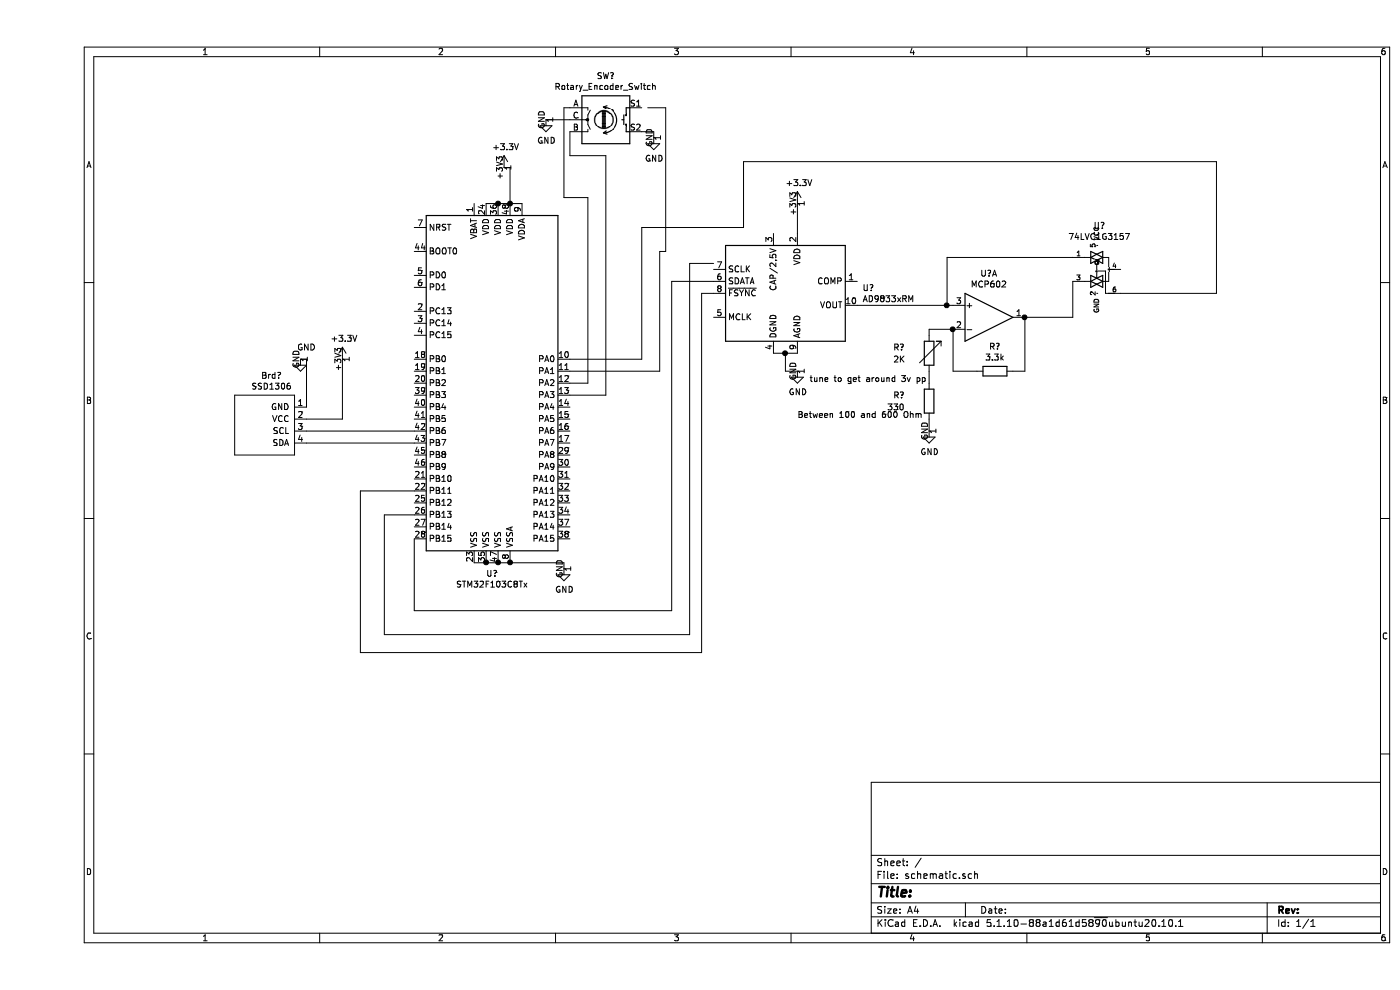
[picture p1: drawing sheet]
EESchema Schematic File Version 4
EELAYER 30 0
EELAYER END
$Descr A4 11693 8268
encoding utf-8
Sheet 1 1
Title ""
Date ""
Rev ""
Comp ""
Comment1 ""
Comment2 ""
Comment3 ""
Comment4 ""
$EndDescr
$Comp
L MCU_ST_STM32F1:STM32F103C8Tx U?
U 1 1
P 3850 3200
F 0 "U?" H 3800 1611 50  0000 C CNN
F 1 "STM32F103C8Tx" H 3800 1520 50  0000 C CNN
F 2 "Package_QFP:LQFP-48_7x7mm_P0.5mm" H 3250 1800 50  0001 R CNN
F 3 "http://www.st.com/st-web-ui/static/active/en/resource/technical/document/datasheet/CD00161566.pdf" H 3850 3200 50  0001 C CNN
	1    3850 3200
	1    0    0    -1  
$EndComp
$Comp
L Interface:AD9833xRM U?
U 1 1
P 6250 2450
F 0 "U?" H 6894 2496 50  0000 L CNN
F 1 "AD9833xRM" H 6894 2405 50  0000 L CNN
F 2 "Package_SO:MSOP-10_3x3mm_P0.5mm" H 6250 1850 50  0001 C CNN
F 3 "https://www.analog.com/media/en/technical-documentation/data-sheets/ad9833.pdf" H 6200 2750 50  0001 C CNN
	1    6250 2450
	1    0    0    -1  
$EndComp
$Comp
L Amplifier_Operational:MCP602 U?
U 1 1
P 7950 2650
F 0 "U?" H 7950 3017 50  0000 C CNN
F 1 "MCP602" H 7950 2926 50  0000 C CNN
F 2 "" H 7950 2650 50  0001 C CNN
F 3 "http://ww1.microchip.com/downloads/en/DeviceDoc/21314g.pdf" H 7950 2650 50  0001 C CNN
	1    7950 2650
	1    0    0    -1  
$EndComp
Wire Wire Line
	3150 4500 3150 5100
Wire Wire Line
	5300 5100 5300 2350
Wire Wire Line
	5300 2350 5650 2350
Wire Wire Line
	3150 5100 5300 5100
Wire Wire Line
	5650 2200 5450 2200
Wire Wire Line
	5450 2200 5450 5300
Wire Wire Line
	5450 5300 2900 5300
Wire Wire Line
	2900 5300 2900 4300
Wire Wire Line
	2900 4300 3150 4300
Wire Wire Line
	3150 4100 2700 4100
Wire Wire Line
	2700 4100 2700 5450
Wire Wire Line
	2700 5450 5550 5450
Wire Wire Line
	5550 5450 5550 2450
Wire Wire Line
	5550 2450 5650 2450
$Comp
L power:GND #PWR?
U 1 1
P 6350 3100
F 0 "#PWR?" H 6350 2850 50  0001 C CNN
F 1 "GND" H 6355 2927 50  0000 C CNN
F 2 "" H 6350 3100 50  0001 C CNN
F 3 "" H 6350 3100 50  0001 C CNN
	1    6350 3100
	1    0    0    -1  
$EndComp
Wire Wire Line
	6150 2950 6250 2950
Wire Wire Line
	6250 2950 6250 3100
Wire Wire Line
	6250 3100 6350 3100
Connection ~ 6250 2950
Wire Wire Line
	6250 2950 6350 2950
$Comp
L power:GND #PWR?
U 1 1
P 4400 4750
F 0 "#PWR?" H 4400 4500 50  0001 C CNN
F 1 "GND" H 4405 4577 50  0000 C CNN
F 2 "" H 4400 4750 50  0001 C CNN
F 3 "" H 4400 4750 50  0001 C CNN
	1    4400 4750
	1    0    0    -1  
$EndComp
Wire Wire Line
	3650 4700 3750 4700
Wire Wire Line
	4400 4700 4400 4750
Connection ~ 3750 4700
Wire Wire Line
	3750 4700 3850 4700
Connection ~ 3850 4700
Wire Wire Line
	3850 4700 3950 4700
Connection ~ 3950 4700
Wire Wire Line
	3950 4700 4400 4700
$Comp
L power:+3.3V #PWR?
U 1 1
P 3900 1400
F 0 "#PWR?" H 3900 1250 50  0001 C CNN
F 1 "+3.3V" H 3915 1573 50  0000 C CNN
F 2 "" H 3900 1400 50  0001 C CNN
F 3 "" H 3900 1400 50  0001 C CNN
	1    3900 1400
	1    0    0    -1  
$EndComp
$Comp
L power:+3.3V #PWR?
U 1 1
P 6350 1700
F 0 "#PWR?" H 6350 1550 50  0001 C CNN
F 1 "+3.3V" H 6365 1873 50  0000 C CNN
F 2 "" H 6350 1700 50  0001 C CNN
F 3 "" H 6350 1700 50  0001 C CNN
	1    6350 1700
	1    0    0    -1  
$EndComp
Wire Wire Line
	3750 1700 3850 1700
Connection ~ 3850 1700
Wire Wire Line
	3850 1700 3950 1700
Connection ~ 3950 1700
Wire Wire Line
	3950 1700 4050 1700
Wire Wire Line
	3950 1700 3950 1400
Wire Wire Line
	3950 1400 3900 1400
Wire Wire Line
	6350 1950 6350 1700
Wire Wire Line
	6850 2550 7600 2550
$Comp
L power:GND #PWR?
U 1 1
P 7450 3600
F 0 "#PWR?" H 7450 3350 50  0001 C CNN
F 1 "GND" H 7455 3427 50  0000 C CNN
F 2 "" H 7450 3600 50  0001 C CNN
F 3 "" H 7450 3600 50  0001 C CNN
	1    7450 3600
	1    0    0    -1  
$EndComp
$Comp
L Device:R R?
U 1 1
P 7450 3350
F 0 "R?" H 7150 3400 50  0000 L CNN
F 1 "330" H 7100 3300 50  0000 L CNN
F 2 "" V 7380 3350 50  0001 C CNN
F 3 "~" H 7450 3350 50  0001 C CNN
	1    7450 3350
	1    0    0    -1  
$EndComp
$Comp
L Device:R R?
U 1 1
P 8000 3100
F 0 "R?" V 7793 3100 50  0000 C CNN
F 1 "3.3k" V 7884 3100 50  0000 C CNN
F 2 "" V 7930 3100 50  0001 C CNN
F 3 "~" H 8000 3100 50  0001 C CNN
	1    8000 3100
	0    1    1    0   
$EndComp
$Comp
L Device:R_Variable R?
U 1 1
P 7450 2950
F 0 "R?" H 7150 3000 50  0000 L CNN
F 1 "2K" H 7150 2900 50  0000 L CNN
F 2 "" V 7380 2950 50  0001 C CNN
F 3 "~" H 7450 2950 50  0001 C CNN
	1    7450 2950
	1    0    0    -1  
$EndComp
Wire Wire Line
	7450 3500 7450 3600
Wire Wire Line
	7450 3200 7450 3100
Wire Wire Line
	7450 2800 7450 2750
Wire Wire Line
	7450 2750 7650 2750
Wire Wire Line
	7650 2750 7650 3100
Wire Wire Line
	7650 3100 7850 3100
Connection ~ 7650 2750
Wire Wire Line
	8150 3100 8250 3100
Wire Wire Line
	8250 3100 8250 2650
Wire Wire Line
	8250 2650 8650 2650
Connection ~ 8250 2650
Wire Wire Line
	7600 2550 7600 2150
Connection ~ 7600 2550
Wire Wire Line
	7600 2550 7650 2550
Text Notes 6450 3200 0    50   ~ 0
tune to get around 3v pp
Text Notes 6350 3500 0    50   ~ 0
Between 100 and 600 Ohm\n
$Comp
L 74xGxx:74LVC1G3157 U?
U 1 1
P 8850 2250
F 0 "U?" H 8825 2616 50  0000 C CNN
F 1 "74LVC1G3157" H 8825 2525 50  0000 C CNN
F 2 "" H 8850 2250 50  0001 C CNN
F 3 "http://www.ti.com/lit/sg/scyt129e/scyt129e.pdf" H 8850 2250 50  0001 C CNN
	1    8850 2250
	-1   0    0    -1  
$EndComp
Wire Wire Line
	7600 2150 8650 2150
Wire Wire Line
	8650 2350 8650 2650
Wire Wire Line
	4450 3000 5050 3000
Wire Wire Line
	9050 2450 9850 2450
$Comp
L Device:Rotary_Encoder_Switch SW?
U 1 1
P 4750 1000
F 0 "SW?" H 4750 1367 50  0000 C CNN
F 1 "Rotary_Encoder_Switch" H 4750 1276 50  0000 C CNN
F 2 "" H 4600 1160 50  0001 C CNN
F 3 "~" H 4750 1260 50  0001 C CNN
	1    4750 1000
	1    0    0    -1  
$EndComp
Wire Wire Line
	5050 1900 5900 1900
Wire Wire Line
	5900 1900 5900 1350
Wire Wire Line
	5900 1350 9850 1350
Wire Wire Line
	9850 1350 9850 2450
$Comp
L power:GND #PWR?
U 1 1
P 5150 1150
F 0 "#PWR?" H 5150 900 50  0001 C CNN
F 1 "GND" H 5155 977 50  0000 C CNN
F 2 "" H 5150 1150 50  0001 C CNN
F 3 "" H 5150 1150 50  0001 C CNN
	1    5150 1150
	1    0    0    -1  
$EndComp
$Comp
L power:GND #PWR?
U 1 1
P 4250 1000
F 0 "#PWR?" H 4250 750 50  0001 C CNN
F 1 "GND" H 4255 827 50  0000 C CNN
F 2 "" H 4250 1000 50  0001 C CNN
F 3 "" H 4250 1000 50  0001 C CNN
	1    4250 1000
	1    0    0    -1  
$EndComp
Wire Wire Line
	4250 1000 4450 1000
Wire Wire Line
	5150 1150 5150 1100
Wire Wire Line
	5150 1100 5050 1100
Wire Wire Line
	5100 900  5250 900 
Wire Wire Line
	5250 900  5250 2100
Wire Wire Line
	5250 2100 5200 2100
Wire Wire Line
	5200 2100 5200 3100
Wire Wire Line
	5200 3100 4450 3100
Wire Wire Line
	5050 1900 5050 3000
Wire Wire Line
	4450 1100 4450 1300
Wire Wire Line
	4450 1300 4750 1300
Wire Wire Line
	4750 1300 4750 3300
Wire Wire Line
	4750 3300 4450 3300
Wire Wire Line
	4450 900  4400 900 
Wire Wire Line
	4400 900  4400 1650
Wire Wire Line
	4400 1650 4600 1650
Wire Wire Line
	4600 1650 4600 3200
Wire Wire Line
	4600 3200 4450 3200
$Comp
L SSD1306-128x64_OLED:SSD1306 Brd?
U 1 1
P 1900 3550
F 0 "Brd?" V 1485 3608 50  0000 C CNN
F 1 "SSD1306" V 1576 3608 50  0000 C CNN
F 2 "" H 1900 3800 50  0001 C CNN
F 3 "" H 1900 3800 50  0001 C CNN
	1    1900 3550
	0    1    1    0   
$EndComp
Wire Wire Line
	2250 3700 3150 3700
Wire Wire Line
	2250 3600 3150 3600
$Comp
L power:GND #PWR?
U 1 1
P 2200 3000
F 0 "#PWR?" H 2200 2750 50  0001 C CNN
F 1 "GND" H 2250 3100 50  0000 C CNN
F 2 "" H 2200 3000 50  0001 C CNN
F 3 "" H 2200 3000 50  0001 C CNN
	1    2200 3000
	1    0    0    -1  
$EndComp
Wire Wire Line
	2250 3500 2550 3500
Wire Wire Line
	2550 3500 2550 3000
Wire Wire Line
	2250 3400 2250 3000
Wire Wire Line
	2250 3000 2200 3000
$Comp
L power:+3.3V #PWR?
U 1 1
P 2550 3000
F 0 "#PWR?" H 2550 2850 50  0001 C CNN
F 1 "+3.3V" H 2565 3173 50  0000 C CNN
F 2 "" H 2550 3000 50  0001 C CNN
F 3 "" H 2550 3000 50  0001 C CNN
	1    2550 3000
	1    0    0    -1  
$EndComp
$EndSCHEMATC
